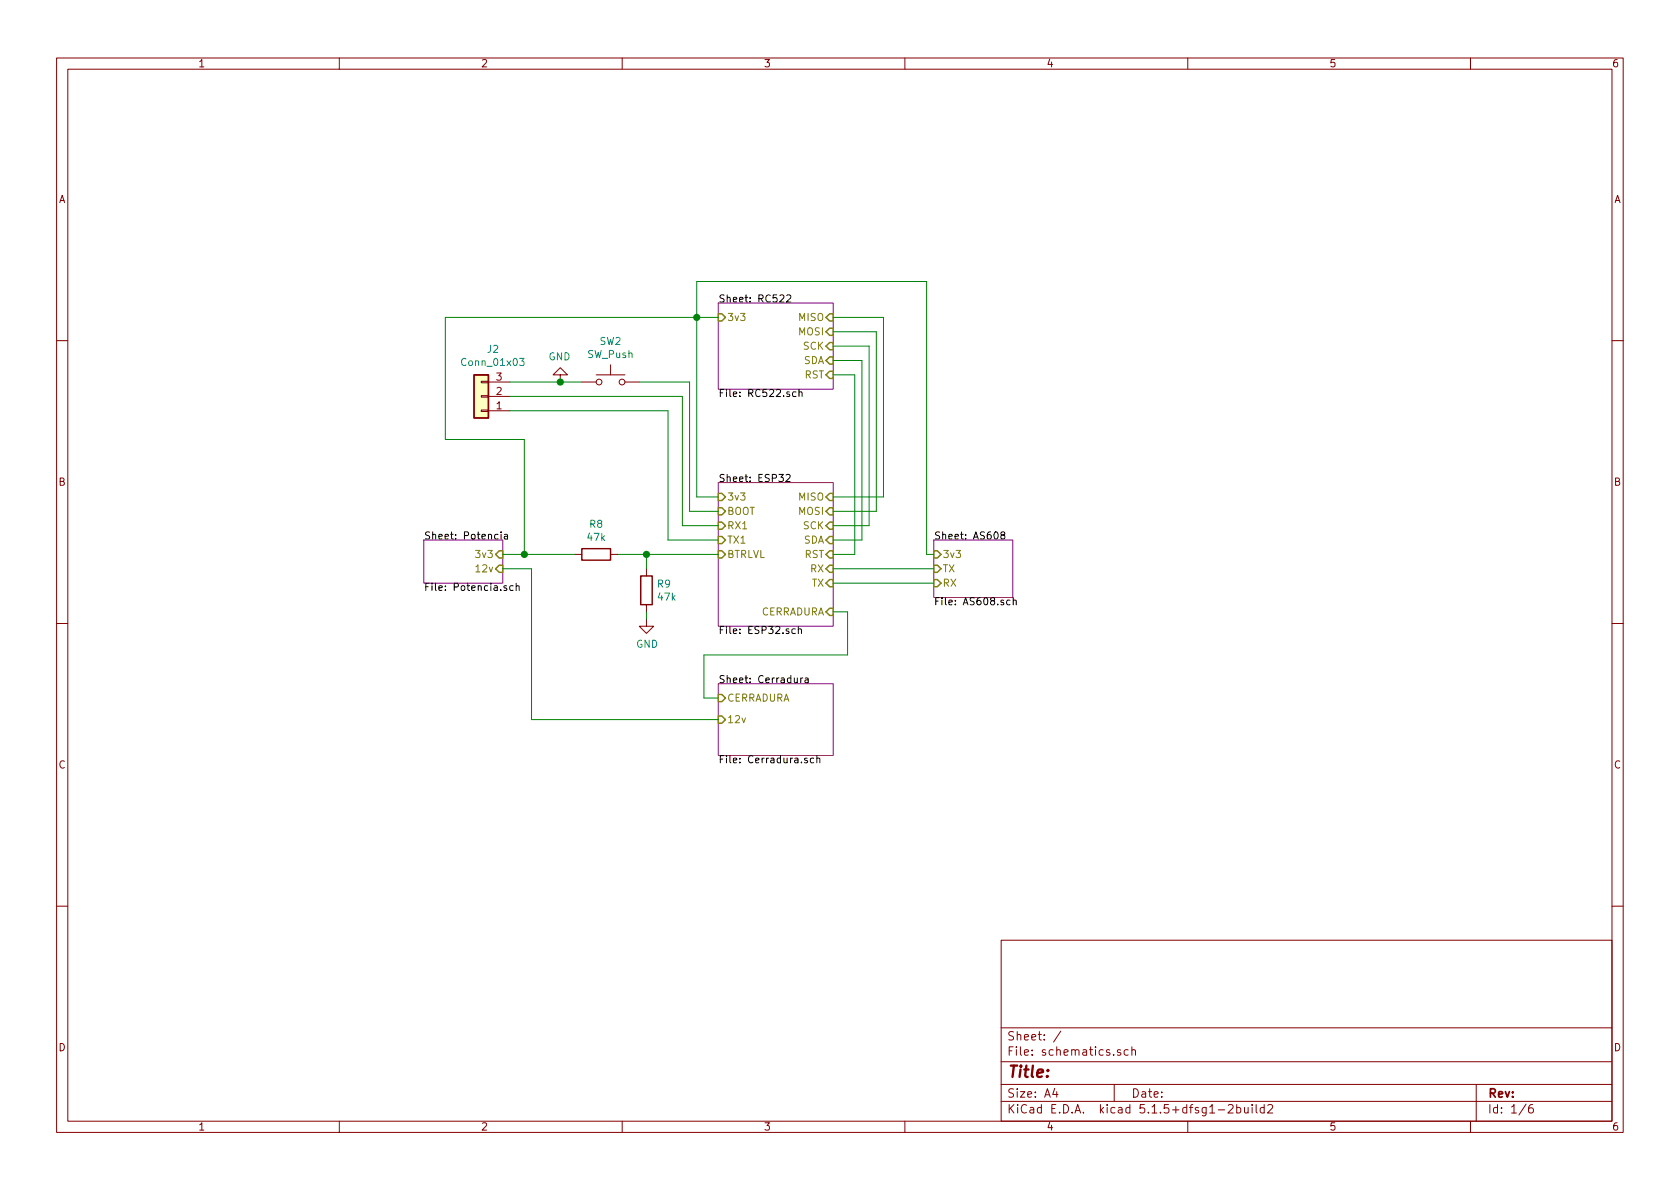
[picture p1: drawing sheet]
<svg xmlns="http://www.w3.org/2000/svg" width="297mm" height="210mm" viewBox="0 0 297 210" stroke-linecap="round" stroke-linejoin="round" font-family="sans-serif">
<g fill="none" stroke="#840000" stroke-width=".18">
<path d="M10 10.3h277v189.9h-277zM12 12.2h273v186.1h-273zM60 10.3v1.9M110 10.3v1.9M160 10.3v1.9M210 10.3v1.9M260 10.3v1.9M10 60.2h2M85.1 67.4h1.3v.3h-1.3zM85.1 72.5h1.3v.3h-1.3zM85.1 70h1.3v.2h-1.3zM86.4 72.6h3.8"/>
<path d="M86.4 70.1h3.8M86.4 67.6h3.8M99.1 66.3h1.2l-1.2-1.3-1.3 1.3h1.3v1.3M102.9 67.6h2.5M105.4 66.3h5.1M107.9 64.5v1.8M110.5 67.6h2.5M285 60.2h2M101.6 98h1.3M107.9 98h1.3M10 110.3h2M114.3 109.5v1.2h1.3l-1.3 1.3-1.3-1.3h1.3"/>
<path d="M114.3 100.6v1.2M114.3 106.9v1.3M285 110.3h2M10 160.2h2M177 166.3h108v32h-108zM285 160.2h2M60 198.3v1.9M110 198.3v1.9M160 198.3v1.9M177 194.8h108M177 191.8h108M177 187.8h108"/>
<path d="M177 181.8h108M186.5 192.5l-.4 1h1M186.8 193v1M187.6 182.3l-1.3 2M197 191.8v3M198.1 185.7l-.3-.1-.2 .2v.2l.5 .2v.3h-.5M199.5 185.7l-.4-.1-.3 .3v.6l.3 .1 .4-.1M200.1 185.7l.2-.1 .4 .1 .1 .9M200.1 185.1v1.5M210 198.3v1.9M215.4 196.3h1.1M217.2 195.5l.2-.2h.4l.2 .5-.9 1h.9"/>
<path d="M218.7 195.9l.4-.1 .3 .3-.1 .6h-.6M218.7 195.3v1.5M220 195.8l.1 .9 .3 .1 .3-.1M220.7 195.8v1M221.4 195.3v.2M221.4 195.8v1M222.1 195.3v1.3l.2 .2M223.5 195.9l-.4-.1-.3 .3 .1 .6 .2 .1 .4-.1M223.5 195.3v1.5M224.2 195.5l.2-.2h.3l.3 .5-.9 1h.9M260 198.3v1.9M261 191.8v6.5"/>
<path d="M269.8 195.2l-1.2 2M271 195.3a.62 .62 0 0 0-.7 .7v.7l.3 .1 .4-.1 .1-.5-.1-.2-.4-.1-.3 .3"/>
<circle cx="105.9" cy="67.6" r=".51"/>
<circle cx="110" cy="67.6" r=".51"/>
</g>
<path d="M127 53.6h20.3v15.2h-20.3zM74.9 95.5h14v7.6h-14zM127 85.3h20.3v25.4h-20.3zM165.1 95.5h14v10.2h-14zM127 120.9h20.3v12.7h-20.3z" fill="none" stroke="#840084" stroke-width=".18"/>
<g fill="none" stroke="#000" stroke-width=".18">
<path d="M139.1 52.3l.5-.2 .2 .2v.2v.2l-.8 .7h.8M140.7 69.3h-.3l-.3 .2 .2 .6h.4M141.3 69.4l.2-.1h.3v.8M141.3 68.9v1.2M88.1 94.5h-.4l-.2 .2 .1 .6h.5M88.6 94.1v.1M88.6 94.5v.8M89.2 94.5h.5v.8M89.7 94.8h-.4l-.1 .2v.3h.5M139 84l.5-.1 .2 .3-.1 .2-.7 .8h.8M177.2 94.6l-.2-.1v-.3l.2-.1h.4v.4l-.5 .2-.1 .1v.3l.2 .2h.4l.1-.2-.1-.4-.2-.1M89.6 103.6h-.3l-.2 .2 .1 .1 .4 .2v.3h-.5"/>
<path d="M90.7 103.6h-.4l-.2 .2 .1 .6h.5M91.3 103.7l.1-.1h.3l.1 .8M91.3 103.1v1.3M140.6 111.2h-.3l-.3 .2 .1 .6h.5M141.1 111.3l.2-.1h.3l.1 .8M141.1 110.8v1.2M141.6 119.9v.8M141.9 119.9l-.3 .2M142.4 119.9h.4l.1 .8M178.6 106.2l-.4-.1-.2 .2 .1 .6h.5M179.1 106.2l.2-.1 .3 .1 .1 .8M179.1 105.7v1.3"/>
<path d="M142.7 134.1h-.3l-.2 .1 .1 .2 .4 .1v.3h-.5M142.9 120.2h-.4l-.2 .2 .1 .3h.5M143.9 134.1h-.4l-.2 .2 .1 .5h.5M144.4 134.2l.2-.1h.3l.1 .8M144.4 133.6v1.3"/>
</g>
<g fill="none" stroke="#848400" stroke-width=".25">
<path d="M127 55.5h.6l.7 .6-.7 .7h-.6zM146 56.1l.7-.6h.6v1.3h-.6zM146 58.7l.7-.7h.6v1.3h-.6zM146 61.2l.7-.6h.6v1.2h-.6zM146 66.3l.7-.6h.6v1.2h-.6zM146.7 63.1h.6v1.3h-.6l-.7-.7zM88.3 97.4h.6v1.3h-.6l-.7-.7zM88.3 99.9h.6v1.3h-.6l-.7-.6zM127 87.2h.6l.7 .7-.7 .6h-.6zM127 92.3h.6l.7 .7-.7 .6h-.6zM127 94.9h.6l.7 .6-.7 .6h-.6zM127 97.4h.6l.7 .6-.7 .7h-.6z"/>
<path d="M127 89.8h.6l.7 .6-.7 .7h-.6zM146 90.4l.7-.6h.6v1.3h-.6zM146 95.5l.7-.6h.6v1.2h-.6zM146.7 87.2h.6v1.3h-.6l-.7-.6zM146.7 92.3h.6v1.3h-.6l-.7-.6zM146.7 97.4h.6v1.3h-.6l-.7-.7zM165.1 99.9h.6l.7 .7-.7 .6h-.6zM165.1 97.4h.6l.7 .6-.7 .7h-.6zM146 100.6l.7-.7h.6v1.3h-.6zM146 103.1l.7-.6h.6v1.3h-.6zM146 108.2l.7-.6h.6v1.2h-.6zM165.1 102.5h.6l.7 .6-.7 .7h-.6z"/>
<path d="M127 126.6h.6l.7 .6-.7 .7h-.6zM127 122.8h.6l.7 .6-.7 .7h-.6z"/>
</g>
<path d="M83.8 66.3h2.6v7.6h-2.6zM102.9 97h5v2.1h-5zM113.3 101.8h2v5.1h-2z" fill="none" stroke="#840000" stroke-width=".25"/>
<path d="M83.8 66.3h2.6v7.6h-2.6z" fill="#ffffc2" stroke="#ffffc2" stroke-width=".18"/>
<path d="M91.9 63.4h.8l-.4 .4 .3 .2v.6h-.5l-.2-.1" fill="none" stroke="#008484" stroke-width=".18"/>
<g fill="none" stroke="#008400" stroke-width=".18">
<path d="M127 56.1h-48.3v21.6h14v20.3M147.3 58.7h7.6v31.7h-7.6M147.3 56.1h8.9v31.8h-8.9M90.2 67.6h12.7M90.2 70.1h30.4v22.9h6.4M90.2 72.6h27.9v22.9h8.9M113 67.6h8.9v22.8h5.1M147.3 66.3h3.8v31.7h-3.8M147.3 63.7h5.1v31.8h-5.1M147.3 61.2h6.4v31.8h-6.4M88.9 98h12.7M109.2 98h17.8"/>
<path d="M114.3 98v2.6M127 87.9h-3.8v-38.1h40.6v48.2h1.3M88.9 100.6h5.1v26.6h33M114.3 108.2v1.3M147.3 100.6h17.8M147.3 108.2h2.6v7.6h-25.4v7.6h2.5M147.3 103.1h17.8"/>
</g>
<g fill="#008400" stroke="#008400" stroke-width=".25">
<circle cx="99.1" cy="67.6" r=".51"/>
<circle cx="114.3" cy="98" r=".51"/>
<circle cx="92.7" cy="98" r=".51"/>
<circle cx="123.2" cy="56.1" r=".51"/>
</g>
<text font-size="2.8" fill="#840000" x="178" y="190.5">Title:</text>
<g font-size="2.1" fill="#840000">
<text x="178" y="184">Sheet: /</text>
<text x="178" y="186.7">File: schematics.sch</text>
<text x="178" y="196.9">KiCad E.D.A. kicad 5.1.5+dfsg1-2build2</text>
<text x="178" y="194.1">Size: A4</text>
<text x="200" y="194.1">Date:</text>
<text x="263" y="194.1">Rev:</text>
<text x="263" y="196.9">Id: 1/6</text>
</g>
<g font-size="1.8" fill="#840000">
<text x="35" y="11.9">1</text>
<text x="85" y="11.9">2</text>
<text x="135" y="11.9">3</text>
<text x="185" y="11.9">4</text>
<text x="235" y="11.9">5</text>
<text x="285" y="11.9">6</text>
<text x="10.4" y="35.9">A</text>
<text x="285.4" y="35.9">A</text>
<text x="87.8" y="69.8">2</text>
<text x="87.8" y="67.3">3</text>
<text x="87.8" y="72.4">1</text>
<text x="10.4" y="85.9">B</text>
<text x="285.4" y="85.9">B</text>
<text x="10.4" y="135.9">C</text>
<text x="285.4" y="135.9">C</text>
<text x="10.4" y="185.9">D</text>
<text x="285.4" y="185.9">D</text>
<text x="35" y="199.9">1</text>
<text x="85" y="199.9">2</text>
<text x="135" y="199.9">3</text>
<text x="185" y="199.9">4</text>
<text x="235" y="199.9">5</text>
<text x="285" y="199.9">6</text>
</g>
<g font-size="1.8">
<text x="127" y="53.5">Sheet: RC522</text>
<text x="127" y="70.2">File: RC522.sch</text>
<text x="127" y="85.2">Sheet: ESP32</text>
<text x="74.9" y="95.4">Sheet: Potencia</text>
<text x="165.1" y="95.4">Sheet: AS608</text>
<text x="74.9" y="104.5">File: Potencia.sch</text>
<text x="165.1" y="107">File: AS608.sch</text>
<text x="127" y="112.1">File: ESP32.sch</text>
<text x="127" y="120.8">Sheet: Cerradura</text>
<text x="127" y="135">File: Cerradura.sch</text>
</g>
<g font-size="1.8" fill="#848400">
<text x="128.5" y="56.8">3v3</text>
<text x="141.3" y="56.8">MISO</text>
<text x="141.3" y="59.3">MOSI</text>
<text x="142.1" y="61.8">SCK</text>
<text x="142.1" y="64.4">SDA</text>
<text x="142.3" y="66.9">RST</text>
<text x="128.5" y="88.5">3v3</text>
<text x="141.3" y="88.5">MISO</text>
<text x="128.5" y="93.6">RX1</text>
<text x="128.5" y="91.1">BOOT</text>
<text x="141.3" y="91.1">MOSI</text>
<text x="142.1" y="93.6">SCK</text>
<text x="84.4" y="98.7">3v3</text>
<text x="84.4" y="101.2">12v</text>
<text x="128.5" y="96.1">TX1</text>
<text x="128.5" y="98.7">BTRLVL</text>
<text x="142.1" y="96.1">SDA</text>
<text x="142.3" y="98.7">RST</text>
<text x="143.3" y="101.2">RX</text>
<text x="166.6" y="101.2">TX</text>
<text x="166.6" y="98.7">3v3</text>
<text x="143.5" y="103.8">TX</text>
<text x="166.6" y="103.8">RX</text>
<text x="134.4" y="108.8">CERRADURA</text>
<text x="128.5" y="124.1">CERRADURA</text>
<text x="128.5" y="127.9">12v</text>
</g>
<g font-size="1.8" fill="#008484">
<text x="81.9" y="64.7">Conn_01x03</text>
<text x="86.2" y="62.4">J2</text>
<text x="97" y="63.7">GND</text>
<text x="103.9" y="63.3">SW_Push</text>
<text x="106" y="61">SW2</text>
<text x="103.9" y="95.7">47k</text>
<text x="104.3" y="93.3">R8</text>
<text x="116.3" y="103.9">R9</text>
<text x="116.4" y="106.2">47k</text>
<text x="112.5" y="114.5">GND</text>
</g>
</svg>
